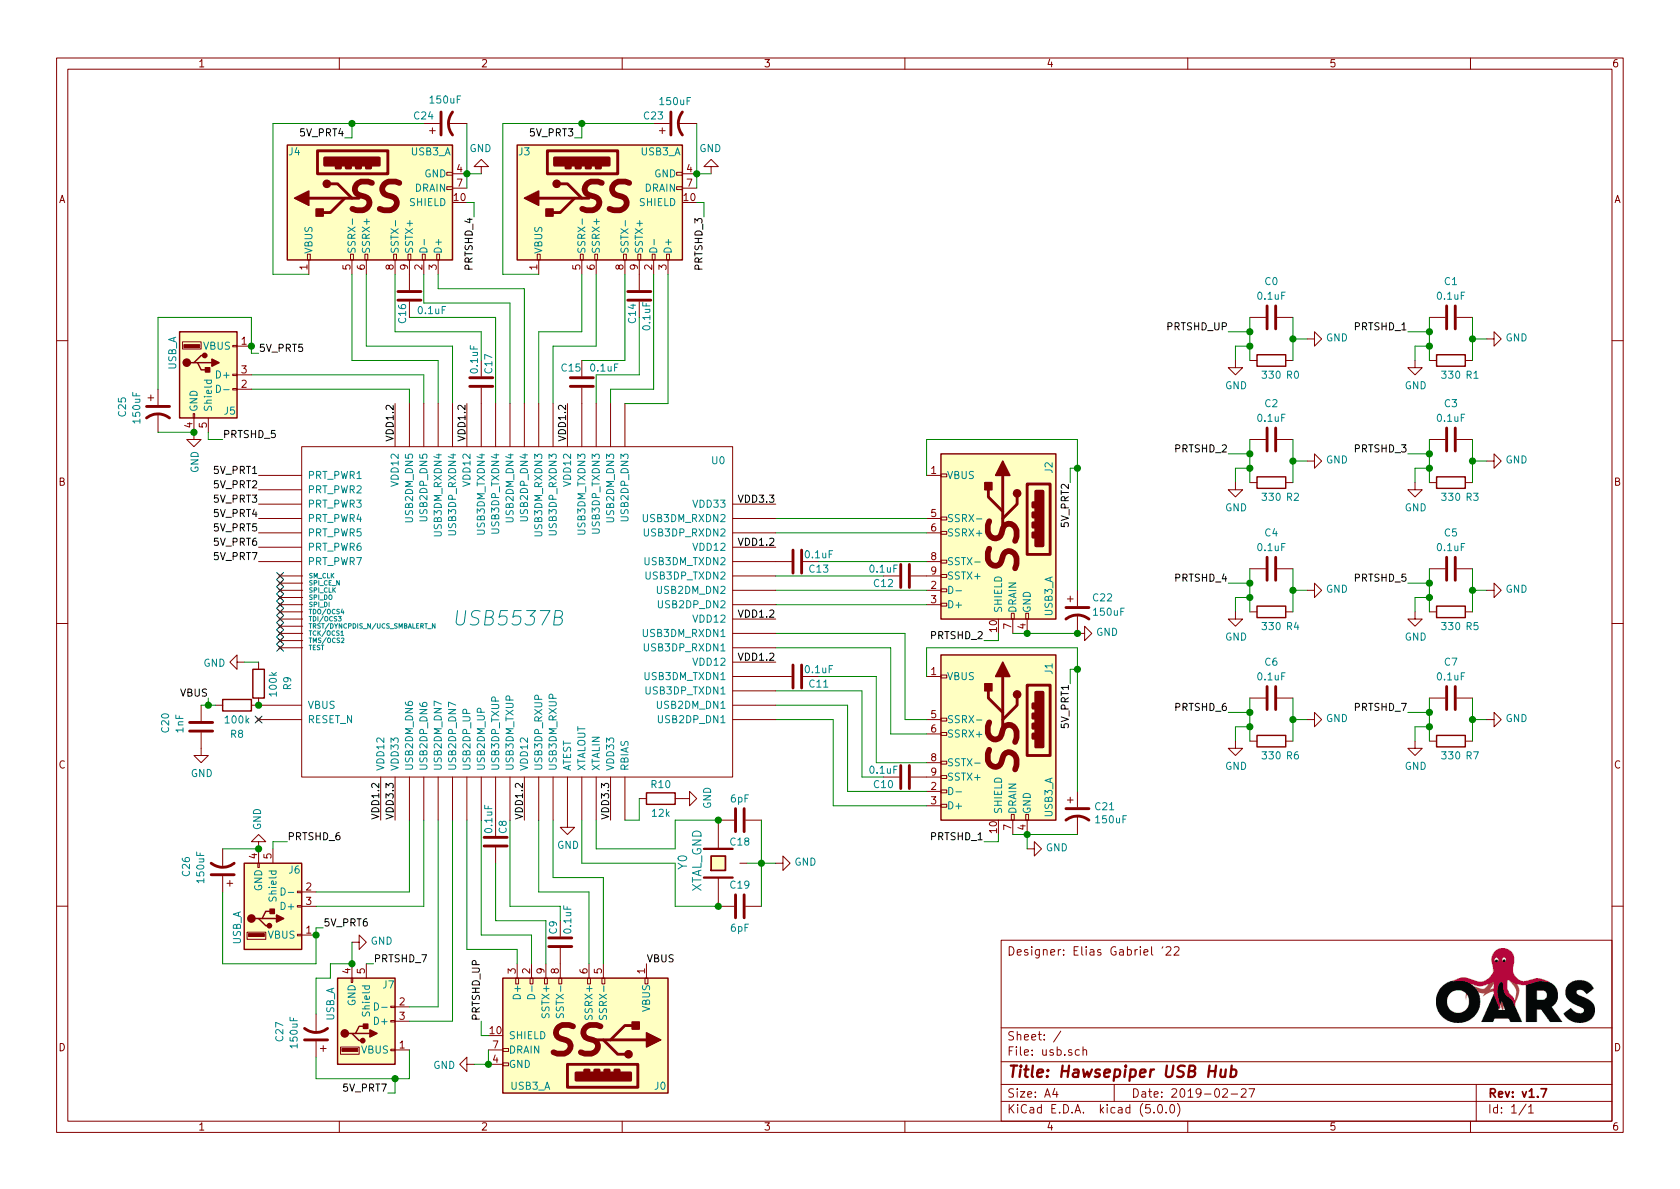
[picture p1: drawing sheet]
EESchema Schematic File Version 4
LIBS:usb-cache
EELAYER 26 0
EELAYER END
$Descr A4 11693 8268
encoding utf-8
Sheet 1 1
Title "Hawsepiper USB Hub"
Date "2019-02-27"
Rev "v1.7"
Comp ""
Comment1 ""
Comment2 ""
Comment3 ""
Comment4 "Designer: Elias Gabriel '22"
$EndDescr
NoConn ~ 6950 3250
Text Label 5400 3500 2    50   ~ 0
VDD3.3
Text Label 4250 5700 1    50   ~ 0
VDD3.3
Text Label 2750 5700 1    50   ~ 0
VDD3.3
Text Label 3650 5700 1    50   ~ 0
VDD1.2
Text Label 2650 5700 1    50   ~ 0
VDD1.2
Text Label 5400 4600 2    50   ~ 0
VDD1.2
Text Label 5400 4300 2    50   ~ 0
VDD1.2
Text Label 5400 3800 2    50   ~ 0
VDD1.2
$Comp
L OARS:USB3_A J4
U 1 1
P 2500 1350
F 0 "J4" V 2800 1800 50  0000 C CNN
F 1 "USB3_A" V 2800 850 50  0000 C CNN
F 2 "" H 2650 1450 50  0001 C CNN
F 3 "~" H 2650 1450 50  0001 C CNN
	1    2500 1350
	0    -1   -1   0   
$EndComp
Wire Wire Line
	2850 2800 2850 2700
Wire Wire Line
	2950 2800 2950 2600
$Comp
L OARS:USB_A J6
U 1 1
P 1900 6300
F 0 "J6" H 2050 6050 50  0000 C CNN
F 1 "USB_A" V 1650 6450 50  0000 C CNN
F 2 "" H 1800 6650 60  0000 C CNN
F 3 "" H 1800 6650 60  0000 C CNN
	1    1900 6300
	1    0    0    1   
$EndComp
Wire Wire Line
	2850 5700 2850 6200
Wire Wire Line
	2850 6200 2200 6200
Wire Wire Line
	2950 5700 2950 6300
Wire Wire Line
	2950 6300 2200 6300
$Comp
L OARS:USB_A J7
U 1 1
P 2550 7100
F 0 "J7" H 2750 6850 50  0000 R CNN
F 1 "USB_A" V 2300 7100 50  0000 R CNN
F 2 "" H 2450 7450 60  0000 C CNN
F 3 "" H 2450 7450 60  0000 C CNN
	1    2550 7100
	1    0    0    1   
$EndComp
Wire Wire Line
	3050 5700 3050 7000
Wire Wire Line
	3150 5700 3150 7100
Text Label 3950 2800 3    50   ~ 0
VDD1.2
Text Label 3250 2800 3    50   ~ 0
VDD1.2
Text Label 2750 2800 3    50   ~ 0
VDD1.2
$Comp
L OARS:USB3_A J2
U 1 1
P 7000 3650
F 0 "J2" V 7300 4100 50  0000 R CNN
F 1 "USB3_A" V 7300 3300 50  0000 R CNN
F 2 "" H 7150 3750 50  0001 C CNN
F 3 "~" H 7150 3750 50  0001 C CNN
	1    7000 3650
	1    0    0    -1  
$EndComp
$Comp
L OARS:USB3_A J1
U 1 1
P 7000 5050
F 0 "J1" V 7300 5500 50  0000 R CNN
F 1 "USB3_A" V 7300 4700 50  0000 R CNN
F 2 "" H 7150 5150 50  0001 C CNN
F 3 "~" H 7150 5150 50  0001 C CNN
	1    7000 5050
	1    0    0    -1  
$EndComp
Wire Wire Line
	5400 5000 5800 5000
Wire Wire Line
	5800 5000 5800 5600
Wire Wire Line
	5900 5500 5900 4900
Wire Wire Line
	5900 4900 5400 4900
Wire Wire Line
	5400 4800 6000 4800
Wire Wire Line
	6000 4800 6000 5400
Wire Wire Line
	6100 5300 6100 4700
Wire Wire Line
	5400 4500 6200 4500
Wire Wire Line
	6300 5000 6300 4400
Wire Wire Line
	6300 4400 5400 4400
Wire Wire Line
	5400 4200 6450 4200
Wire Wire Line
	6450 4100 5400 4100
Wire Wire Line
	5400 3700 6450 3700
Wire Wire Line
	6450 3600 5400 3600
Wire Wire Line
	6300 5000 6450 5000
$Comp
L OARS:USB3_A J3
U 1 1
P 4100 1350
F 0 "J3" V 4400 1800 50  0000 C CNN
F 1 "USB3_A" V 4400 850 50  0000 C CNN
F 2 "" H 4250 1450 50  0001 C CNN
F 3 "~" H 4250 1450 50  0001 C CNN
	1    4100 1350
	0    -1   -1   0   
$EndComp
Wire Wire Line
	2450 2500 3050 2500
Wire Wire Line
	3050 2500 3050 2800
Wire Wire Line
	2550 2400 3150 2400
Wire Wire Line
	3150 2400 3150 2800
Wire Wire Line
	3350 2300 2750 2300
Wire Wire Line
	2850 2200 3450 2200
Wire Wire Line
	3450 2200 3450 2800
Wire Wire Line
	3550 2800 3550 2100
Wire Wire Line
	3550 2100 2950 2100
Wire Wire Line
	3050 2000 3650 2000
Wire Wire Line
	3650 2000 3650 2800
Wire Wire Line
	4350 2800 4650 2800
Wire Wire Line
	4550 2700 4250 2700
Wire Wire Line
	4250 2700 4250 2800
Wire Wire Line
	4150 2800 4150 2600
Wire Wire Line
	4150 2600 4450 2600
Wire Wire Line
	4350 2500 4050 2500
Wire Wire Line
	3850 2800 3850 2400
Wire Wire Line
	3850 2400 4150 2400
Wire Wire Line
	4050 2300 3750 2300
Wire Wire Line
	3750 2300 3750 2800
Wire Wire Line
	2450 1900 2450 2500
Wire Wire Line
	2550 1900 2550 2400
Wire Wire Line
	2750 1900 2750 2300
Wire Wire Line
	2950 1900 2950 2100
Wire Wire Line
	3050 1900 3050 2000
Wire Wire Line
	4050 1900 4050 2300
Wire Wire Line
	4150 1900 4150 2400
Wire Wire Line
	4350 1900 4350 2500
Wire Wire Line
	4550 1900 4550 2700
Wire Wire Line
	4650 1900 4650 2800
Wire Wire Line
	2950 2600 1750 2600
Wire Wire Line
	1750 2700 2850 2700
$Comp
L OARS:USB3_A J0
U 1 1
P 4150 7250
F 0 "J0" V 4450 7650 50  0000 L CNN
F 1 "USB3_A" V 4450 6650 50  0000 L CNN
F 2 "" H 4300 7350 50  0001 C CNN
F 3 "~" H 4300 7350 50  0001 C CNN
	1    4150 7250
	0    1    1    0   
$EndComp
Wire Wire Line
	3250 6600 3600 6600
Wire Wire Line
	3600 6600 3600 6700
Wire Wire Line
	3250 5700 3250 6600
Wire Wire Line
	3350 6500 3700 6500
Wire Wire Line
	3700 6500 3700 6700
Wire Wire Line
	3350 5700 3350 6500
Wire Wire Line
	3450 6400 3800 6400
Wire Wire Line
	3550 6300 3900 6300
Wire Wire Line
	3550 5700 3550 6300
Wire Wire Line
	3750 6200 4100 6200
Wire Wire Line
	4100 6200 4100 6700
Wire Wire Line
	3750 5700 3750 6200
Wire Wire Line
	3850 6100 4200 6100
Wire Wire Line
	4200 6100 4200 6700
Wire Wire Line
	3850 5700 3850 6100
Text Label 4500 6700 0    50   ~ 0
VBUS
Text Label 7450 4750 3    50   ~ 0
5V_PRT1
Text Label 4000 950  2    50   ~ 0
5V_PRT3
Text Label 2400 950  2    50   ~ 0
5V_PRT4
Text Label 1800 2450 0    50   ~ 0
5V_PRT5
Text Label 2250 6450 0    50   ~ 0
5V_PRT6
Text Label 2700 7600 2    50   ~ 0
5V_PRT7
$Comp
L OARS:USB5537B U0
U 1 1
P 3500 4250
F 0 "U0" V 4550 2750 50  0000 C CNN
F 1 "USB5537B" V 3450 4200 100 0000 C CIN
F 2 "" H 3500 4250 50  0001 C CNN
F 3 "" H 3500 4250 50  0001 C CNN
	1    3500 4250
	0    -1   -1   0   
$EndComp
$Comp
L OARS:USB_A J5
U 1 1
P 1450 2600
F 0 "J5" H 1600 2350 50  0000 C CNN
F 1 "USB_A" V 1200 2750 50  0000 C CNN
F 2 "" H 1350 2950 60  0000 C CNN
F 3 "" H 1350 2950 60  0000 C CNN
	1    1450 2600
	1    0    0    -1  
$EndComp
Wire Wire Line
	2850 7000 3050 7000
Wire Wire Line
	2850 7100 3150 7100
Wire Wire Line
	4050 5700 4050 6000
Wire Wire Line
	4150 5700 4150 5900
$Comp
L OARS:XTAL_GND Y0
U 1 1
P 5000 6000
F 0 "Y0" H 4950 6250 60  0000 L CNN
F 1 "XTAL_GND" H 4800 6150 60  0000 L CNN
F 2 "" H 5000 6000 60  0000 C CNN
F 3 "" H 5000 6000 60  0000 C CNN
	1    5000 6000
	0    -1   -1   0   
$EndComp
Wire Wire Line
	4700 5900 4700 5700
Wire Wire Line
	4700 6000 4700 6300
Wire Wire Line
	4700 6300 5000 6300
$Comp
L OARS:C C18
U 1 1
P 5150 5700
F 0 "C18" V 5300 5700 50  0000 C CNN
F 1 "6pF" V 5000 5700 50  0000 C CNN
F 2 "" H 5188 5550 50  0001 C CNN
F 3 "~" H 5150 5700 50  0001 C CNN
	1    5150 5700
	0    1    1    0   
$EndComp
$Comp
L OARS:C C19
U 1 1
P 5150 6300
F 0 "C19" V 5000 6300 50  0000 C CNN
F 1 "6pF" V 5300 6300 50  0000 C CNN
F 2 "" H 5188 6150 50  0001 C CNN
F 3 "~" H 5150 6300 50  0001 C CNN
	1    5150 6300
	0    1    1    0   
$EndComp
Connection ~ 5000 6300
Wire Wire Line
	5200 6000 5300 6000
Wire Wire Line
	5300 5700 5300 6000
Connection ~ 5300 6000
Wire Wire Line
	5300 6000 5400 6000
Wire Wire Line
	5300 6000 5300 6300
$Comp
L OARS:R R2
U 1 1
P 8850 3350
F 0 "R2" V 8950 3500 50  0000 C CNN
F 1 "330" V 8950 3350 50  0000 C CNN
F 2 "" V 8780 3350 50  0001 C CNN
F 3 "~" H 8850 3350 50  0001 C CNN
	1    8850 3350
	0    1    1    0   
$EndComp
$Comp
L OARS:C C2
U 1 1
P 8850 3050
F 0 "C2" V 8598 3050 50  0000 C CNN
F 1 "0.1uF" V 8700 3050 50  0000 C CNN
F 2 "" H 8888 2900 50  0001 C CNN
F 3 "~" H 8850 3050 50  0001 C CNN
	1    8850 3050
	0    1    1    0   
$EndComp
Wire Wire Line
	9000 3050 9000 3200
Wire Wire Line
	9000 3200 9100 3200
Connection ~ 9000 3200
Wire Wire Line
	9000 3200 9000 3350
Wire Wire Line
	8700 3050 8700 3150
Wire Wire Line
	8700 3250 8600 3250
Connection ~ 8700 3250
Wire Wire Line
	8700 3250 8700 3350
Connection ~ 8700 3150
Wire Wire Line
	8700 3150 8700 3250
Wire Wire Line
	8600 3250 8600 3350
Wire Wire Line
	8550 3150 8700 3150
$Comp
L power:GND #PWR0104
U 1 1
P 1350 3000
F 0 "#PWR0104" H 1350 2750 50  0001 C CNN
F 1 "GND" V 1355 2872 50  0000 R CNN
F 2 "" H 1350 3000 50  0001 C CNN
F 3 "" H 1350 3000 50  0001 C CNN
	1    1350 3000
	1    0    0    -1  
$EndComp
$Comp
L power:GND #PWR0106
U 1 1
P 7150 5900
F 0 "#PWR0106" H 7150 5650 50  0001 C CNN
F 1 "GND" V 7155 5772 50  0000 R CNN
F 2 "" H 7150 5900 50  0001 C CNN
F 3 "" H 7150 5900 50  0001 C CNN
	1    7150 5900
	0    -1   -1   0   
$EndComp
$Comp
L power:GND #PWR0107
U 1 1
P 5400 6000
F 0 "#PWR0107" H 5400 5750 50  0001 C CNN
F 1 "GND" V 5405 5872 50  0000 R CNN
F 2 "" H 5400 6000 50  0001 C CNN
F 3 "" H 5400 6000 50  0001 C CNN
	1    5400 6000
	0    -1   -1   0   
$EndComp
$Comp
L power:GND #PWR0108
U 1 1
P 3300 7400
F 0 "#PWR0108" H 3300 7150 50  0001 C CNN
F 1 "GND" V 3305 7272 50  0000 R CNN
F 2 "" H 3300 7400 50  0001 C CNN
F 3 "" H 3300 7400 50  0001 C CNN
	1    3300 7400
	0    1    1    0   
$EndComp
$Comp
L power:GND #PWR0109
U 1 1
P 2450 6550
F 0 "#PWR0109" H 2450 6300 50  0001 C CNN
F 1 "GND" V 2455 6422 50  0000 R CNN
F 2 "" H 2450 6550 50  0001 C CNN
F 3 "" H 2450 6550 50  0001 C CNN
	1    2450 6550
	0    -1   -1   0   
$EndComp
$Comp
L power:GND #PWR0110
U 1 1
P 1800 5900
F 0 "#PWR0110" H 1800 5650 50  0001 C CNN
F 1 "GND" V 1805 5772 50  0000 R CNN
F 2 "" H 1800 5900 50  0001 C CNN
F 3 "" H 1800 5900 50  0001 C CNN
	1    1800 5900
	-1   0    0    1   
$EndComp
$Comp
L power:GND #PWR0111
U 1 1
P 4750 5550
F 0 "#PWR0111" H 4750 5300 50  0001 C CNN
F 1 "GND" H 4755 5377 50  0000 C CNN
F 2 "" H 4750 5550 50  0001 C CNN
F 3 "" H 4750 5550 50  0001 C CNN
	1    4750 5550
	0    -1   -1   0   
$EndComp
Wire Wire Line
	4350 5700 4450 5700
$Comp
L power:GND #PWR0112
U 1 1
P 3950 5700
F 0 "#PWR0112" H 3950 5450 50  0001 C CNN
F 1 "GND" H 3955 5527 50  0000 C CNN
F 2 "" H 3950 5700 50  0001 C CNN
F 3 "" H 3950 5700 50  0001 C CNN
	1    3950 5700
	1    0    0    -1  
$EndComp
$Comp
L power:GND #PWR0113
U 1 1
P 3350 1200
F 0 "#PWR0113" H 3350 950 50  0001 C CNN
F 1 "GND" H 3355 1027 50  0000 C CNN
F 2 "" H 3350 1200 50  0001 C CNN
F 3 "" H 3350 1200 50  0001 C CNN
	1    3350 1200
	-1   0    0    1   
$EndComp
$Comp
L power:GND #PWR0114
U 1 1
P 4950 1200
F 0 "#PWR0114" H 4950 950 50  0001 C CNN
F 1 "GND" H 4955 1027 50  0000 C CNN
F 2 "" H 4950 1200 50  0001 C CNN
F 3 "" H 4950 1200 50  0001 C CNN
	1    4950 1200
	-1   0    0    1   
$EndComp
$Comp
L power:GND #PWR0115
U 1 1
P 9100 3200
F 0 "#PWR0115" H 9100 2950 50  0001 C CNN
F 1 "GND" V 9105 3072 50  0000 R CNN
F 2 "" H 9100 3200 50  0001 C CNN
F 3 "" H 9100 3200 50  0001 C CNN
	1    9100 3200
	0    -1   -1   0   
$EndComp
Text Label 8550 3150 2    50   ~ 0
PRTSHD_2
$Comp
L OARS:R R3
U 1 1
P 10100 3350
F 0 "R3" V 10200 3500 50  0000 C CNN
F 1 "330" V 10200 3350 50  0000 C CNN
F 2 "" V 10030 3350 50  0001 C CNN
F 3 "~" H 10100 3350 50  0001 C CNN
	1    10100 3350
	0    1    1    0   
$EndComp
$Comp
L OARS:C C3
U 1 1
P 10100 3050
F 0 "C3" V 9848 3050 50  0000 C CNN
F 1 "0.1uF" V 9950 3050 50  0000 C CNN
F 2 "" H 10138 2900 50  0001 C CNN
F 3 "~" H 10100 3050 50  0001 C CNN
	1    10100 3050
	0    1    1    0   
$EndComp
Wire Wire Line
	10250 3050 10250 3200
Wire Wire Line
	10250 3200 10350 3200
Connection ~ 10250 3200
Wire Wire Line
	10250 3200 10250 3350
Wire Wire Line
	9950 3050 9950 3150
Wire Wire Line
	9950 3250 9850 3250
Connection ~ 9950 3250
Wire Wire Line
	9950 3250 9950 3350
Connection ~ 9950 3150
Wire Wire Line
	9950 3150 9950 3250
Wire Wire Line
	9850 3250 9850 3350
Wire Wire Line
	9800 3150 9950 3150
$Comp
L power:GND #PWR0117
U 1 1
P 10350 3200
F 0 "#PWR0117" H 10350 2950 50  0001 C CNN
F 1 "GND" V 10355 3072 50  0000 R CNN
F 2 "" H 10350 3200 50  0001 C CNN
F 3 "" H 10350 3200 50  0001 C CNN
	1    10350 3200
	0    -1   -1   0   
$EndComp
Text Label 9800 3150 2    50   ~ 0
PRTSHD_3
$Comp
L OARS:R R4
U 1 1
P 8850 4250
F 0 "R4" V 8950 4400 50  0000 C CNN
F 1 "330" V 8950 4250 50  0000 C CNN
F 2 "" V 8780 4250 50  0001 C CNN
F 3 "~" H 8850 4250 50  0001 C CNN
	1    8850 4250
	0    1    1    0   
$EndComp
$Comp
L OARS:C C4
U 1 1
P 8850 3950
F 0 "C4" V 8598 3950 50  0000 C CNN
F 1 "0.1uF" V 8700 3950 50  0000 C CNN
F 2 "" H 8888 3800 50  0001 C CNN
F 3 "~" H 8850 3950 50  0001 C CNN
	1    8850 3950
	0    1    1    0   
$EndComp
Wire Wire Line
	9000 3950 9000 4100
Wire Wire Line
	9000 4100 9100 4100
Connection ~ 9000 4100
Wire Wire Line
	9000 4100 9000 4250
Wire Wire Line
	8700 3950 8700 4050
Wire Wire Line
	8700 4150 8600 4150
Connection ~ 8700 4150
Wire Wire Line
	8700 4150 8700 4250
Connection ~ 8700 4050
Wire Wire Line
	8700 4050 8700 4150
Wire Wire Line
	8600 4150 8600 4250
Wire Wire Line
	8550 4050 8700 4050
$Comp
L power:GND #PWR0119
U 1 1
P 9100 4100
F 0 "#PWR0119" H 9100 3850 50  0001 C CNN
F 1 "GND" V 9105 3972 50  0000 R CNN
F 2 "" H 9100 4100 50  0001 C CNN
F 3 "" H 9100 4100 50  0001 C CNN
	1    9100 4100
	0    -1   -1   0   
$EndComp
Text Label 8550 4050 2    50   ~ 0
PRTSHD_4
$Comp
L OARS:R R5
U 1 1
P 10100 4250
F 0 "R5" V 10200 4400 50  0000 C CNN
F 1 "330" V 10200 4250 50  0000 C CNN
F 2 "" V 10030 4250 50  0001 C CNN
F 3 "~" H 10100 4250 50  0001 C CNN
	1    10100 4250
	0    1    1    0   
$EndComp
$Comp
L OARS:C C5
U 1 1
P 10100 3950
F 0 "C5" V 9848 3950 50  0000 C CNN
F 1 "0.1uF" V 9950 3950 50  0000 C CNN
F 2 "" H 10138 3800 50  0001 C CNN
F 3 "~" H 10100 3950 50  0001 C CNN
	1    10100 3950
	0    1    1    0   
$EndComp
Wire Wire Line
	10250 3950 10250 4100
Wire Wire Line
	10250 4100 10350 4100
Connection ~ 10250 4100
Wire Wire Line
	10250 4100 10250 4250
Wire Wire Line
	9950 3950 9950 4050
Wire Wire Line
	9950 4150 9850 4150
Connection ~ 9950 4150
Wire Wire Line
	9950 4150 9950 4250
Connection ~ 9950 4050
Wire Wire Line
	9950 4050 9950 4150
Wire Wire Line
	9850 4150 9850 4250
Wire Wire Line
	9800 4050 9950 4050
$Comp
L power:GND #PWR0121
U 1 1
P 10350 4100
F 0 "#PWR0121" H 10350 3850 50  0001 C CNN
F 1 "GND" V 10355 3972 50  0000 R CNN
F 2 "" H 10350 4100 50  0001 C CNN
F 3 "" H 10350 4100 50  0001 C CNN
	1    10350 4100
	0    -1   -1   0   
$EndComp
Text Label 9800 4050 2    50   ~ 0
PRTSHD_5
$Comp
L OARS:R R6
U 1 1
P 8850 5150
F 0 "R6" V 8950 5300 50  0000 C CNN
F 1 "330" V 8950 5150 50  0000 C CNN
F 2 "" V 8780 5150 50  0001 C CNN
F 3 "~" H 8850 5150 50  0001 C CNN
	1    8850 5150
	0    1    1    0   
$EndComp
$Comp
L OARS:C C6
U 1 1
P 8850 4850
F 0 "C6" V 8598 4850 50  0000 C CNN
F 1 "0.1uF" V 8700 4850 50  0000 C CNN
F 2 "" H 8888 4700 50  0001 C CNN
F 3 "~" H 8850 4850 50  0001 C CNN
	1    8850 4850
	0    1    1    0   
$EndComp
Wire Wire Line
	9000 4850 9000 5000
Wire Wire Line
	9000 5000 9100 5000
Connection ~ 9000 5000
Wire Wire Line
	9000 5000 9000 5150
Wire Wire Line
	8700 4850 8700 4950
Wire Wire Line
	8700 5050 8600 5050
Connection ~ 8700 5050
Wire Wire Line
	8700 5050 8700 5150
Connection ~ 8700 4950
Wire Wire Line
	8700 4950 8700 5050
Wire Wire Line
	8600 5050 8600 5150
Wire Wire Line
	8550 4950 8700 4950
$Comp
L power:GND #PWR0123
U 1 1
P 9100 5000
F 0 "#PWR0123" H 9100 4750 50  0001 C CNN
F 1 "GND" V 9105 4872 50  0000 R CNN
F 2 "" H 9100 5000 50  0001 C CNN
F 3 "" H 9100 5000 50  0001 C CNN
	1    9100 5000
	0    -1   -1   0   
$EndComp
Text Label 8550 4950 2    50   ~ 0
PRTSHD_6
$Comp
L OARS:R R7
U 1 1
P 10100 5150
F 0 "R7" V 10200 5300 50  0000 C CNN
F 1 "330" V 10200 5150 50  0000 C CNN
F 2 "" V 10030 5150 50  0001 C CNN
F 3 "~" H 10100 5150 50  0001 C CNN
	1    10100 5150
	0    1    1    0   
$EndComp
$Comp
L OARS:C C7
U 1 1
P 10100 4850
F 0 "C7" V 9848 4850 50  0000 C CNN
F 1 "0.1uF" V 9950 4850 50  0000 C CNN
F 2 "" H 10138 4700 50  0001 C CNN
F 3 "~" H 10100 4850 50  0001 C CNN
	1    10100 4850
	0    1    1    0   
$EndComp
Wire Wire Line
	10250 4850 10250 5000
Wire Wire Line
	10250 5000 10350 5000
Connection ~ 10250 5000
Wire Wire Line
	10250 5000 10250 5150
Wire Wire Line
	9950 4850 9950 4950
Wire Wire Line
	9950 5050 9850 5050
Connection ~ 9950 5050
Wire Wire Line
	9950 5050 9950 5150
Connection ~ 9950 4950
Wire Wire Line
	9950 4950 9950 5050
Wire Wire Line
	9850 5050 9850 5150
Wire Wire Line
	9800 4950 9950 4950
$Comp
L power:GND #PWR0125
U 1 1
P 10350 5000
F 0 "#PWR0125" H 10350 4750 50  0001 C CNN
F 1 "GND" V 10355 4872 50  0000 R CNN
F 2 "" H 10350 5000 50  0001 C CNN
F 3 "" H 10350 5000 50  0001 C CNN
	1    10350 5000
	0    -1   -1   0   
$EndComp
Text Label 9800 4950 2    50   ~ 0
PRTSHD_7
$Comp
L OARS:R R1
U 1 1
P 10100 2500
F 0 "R1" V 10200 2650 50  0000 C CNN
F 1 "330" V 10200 2500 50  0000 C CNN
F 2 "" V 10030 2500 50  0001 C CNN
F 3 "~" H 10100 2500 50  0001 C CNN
	1    10100 2500
	0    1    1    0   
$EndComp
$Comp
L OARS:C C1
U 1 1
P 10100 2200
F 0 "C1" V 9848 2200 50  0000 C CNN
F 1 "0.1uF" V 9950 2200 50  0000 C CNN
F 2 "" H 10138 2050 50  0001 C CNN
F 3 "~" H 10100 2200 50  0001 C CNN
	1    10100 2200
	0    1    1    0   
$EndComp
Wire Wire Line
	10250 2200 10250 2350
Wire Wire Line
	10250 2350 10350 2350
Connection ~ 10250 2350
Wire Wire Line
	10250 2350 10250 2500
Wire Wire Line
	9950 2200 9950 2300
Wire Wire Line
	9950 2400 9850 2400
Connection ~ 9950 2400
Wire Wire Line
	9950 2400 9950 2500
Connection ~ 9950 2300
Wire Wire Line
	9950 2300 9950 2400
Wire Wire Line
	9850 2400 9850 2500
Wire Wire Line
	9800 2300 9950 2300
$Comp
L power:GND #PWR0127
U 1 1
P 10350 2350
F 0 "#PWR0127" H 10350 2100 50  0001 C CNN
F 1 "GND" V 10355 2222 50  0000 R CNN
F 2 "" H 10350 2350 50  0001 C CNN
F 3 "" H 10350 2350 50  0001 C CNN
	1    10350 2350
	0    -1   -1   0   
$EndComp
Text Label 9800 2300 2    50   ~ 0
PRTSHD_1
$Comp
L OARS:R R0
U 1 1
P 8850 2500
F 0 "R0" V 8950 2650 50  0000 C CNN
F 1 "330" V 8950 2500 50  0000 C CNN
F 2 "" V 8780 2500 50  0001 C CNN
F 3 "~" H 8850 2500 50  0001 C CNN
	1    8850 2500
	0    1    1    0   
$EndComp
$Comp
L OARS:C C0
U 1 1
P 8850 2200
F 0 "C0" V 8598 2200 50  0000 C CNN
F 1 "0.1uF" V 8700 2200 50  0000 C CNN
F 2 "" H 8888 2050 50  0001 C CNN
F 3 "~" H 8850 2200 50  0001 C CNN
	1    8850 2200
	0    1    1    0   
$EndComp
Wire Wire Line
	9000 2200 9000 2350
Wire Wire Line
	9000 2350 9100 2350
Connection ~ 9000 2350
Wire Wire Line
	9000 2350 9000 2500
Wire Wire Line
	8700 2200 8700 2300
Wire Wire Line
	8700 2400 8600 2400
Connection ~ 8700 2400
Wire Wire Line
	8700 2400 8700 2500
Connection ~ 8700 2300
Wire Wire Line
	8700 2300 8700 2400
Wire Wire Line
	8600 2400 8600 2500
Wire Wire Line
	8550 2300 8700 2300
$Comp
L power:GND #PWR0129
U 1 1
P 9100 2350
F 0 "#PWR0129" H 9100 2100 50  0001 C CNN
F 1 "GND" V 9105 2222 50  0000 R CNN
F 2 "" H 9100 2350 50  0001 C CNN
F 3 "" H 9100 2350 50  0001 C CNN
	1    9100 2350
	0    -1   -1   0   
$EndComp
Text Label 8550 2300 2    50   ~ 0
PRTSHD_UP
Wire Wire Line
	4850 1200 4950 1200
Text Label 3350 7100 1    50   ~ 0
PRTSHD_UP
Text Label 6850 5850 2    50   ~ 0
PRTSHD_1
Text Label 6850 4450 2    50   ~ 0
PRTSHD_2
Text Label 4900 1500 3    50   ~ 0
PRTSHD_3
Text Label 3300 1500 3    50   ~ 0
PRTSHD_4
Text Label 1550 3050 0    50   ~ 0
PRTSHD_5
Text Label 2000 5850 0    50   ~ 0
PRTSHD_6
$Comp
L OARS:R R9
U 1 1
P 1800 4750
F 0 "R9" V 2000 4700 50  0000 L CNN
F 1 "100k" V 1900 4650 50  0000 L CNN
F 2 "" V 1730 4750 50  0001 C CNN
F 3 "~" H 1800 4750 50  0001 C CNN
	1    1800 4750
	1    0    0    -1  
$EndComp
$Comp
L OARS:R R8
U 1 1
P 1650 4900
F 0 "R8" V 1850 4900 50  0000 C CNN
F 1 "100k" V 1750 4900 50  0000 C CNN
F 2 "" V 1580 4900 50  0001 C CNN
F 3 "~" H 1650 4900 50  0001 C CNN
	1    1650 4900
	0    1    1    0   
$EndComp
$Comp
L power:GND #PWR0130
U 1 1
P 1700 4600
F 0 "#PWR0130" H 1700 4350 50  0001 C CNN
F 1 "GND" V 1705 4472 50  0000 R CNN
F 2 "" H 1700 4600 50  0001 C CNN
F 3 "" H 1700 4600 50  0001 C CNN
	1    1700 4600
	0    1    1    0   
$EndComp
$Comp
L OARS:C C20
U 1 1
P 1400 5050
F 0 "C20" V 1150 5000 50  0000 L CNN
F 1 "1nF" V 1250 5000 50  0000 L CNN
F 2 "" H 1438 4900 50  0001 C CNN
F 3 "~" H 1400 5050 50  0001 C CNN
	1    1400 5050
	1    0    0    -1  
$EndComp
$Comp
L power:GND #PWR0131
U 1 1
P 1400 5200
F 0 "#PWR0131" H 1400 4950 50  0001 C CNN
F 1 "GND" H 1405 5027 50  0000 C CNN
F 2 "" H 1400 5200 50  0001 C CNN
F 3 "" H 1400 5200 50  0001 C CNN
	1    1400 5200
	1    0    0    -1  
$EndComp
$Comp
L OARS:C C11
U 1 1
P 5550 4700
F 0 "C11" V 5600 4850 50  0000 C CNN
F 1 "0.1uF" V 5500 4850 50  0000 C CNN
F 2 "" H 5588 4550 50  0001 C CNN
F 3 "~" H 5550 4700 50  0001 C CNN
	1    5550 4700
	0    1    1    0   
$EndComp
Wire Wire Line
	5700 4700 6100 4700
$Comp
L OARS:C C10
U 1 1
P 6300 5400
F 0 "C10" V 6350 5250 50  0000 C CNN
F 1 "0.1uF" V 6250 5250 50  0000 C CNN
F 2 "" H 6338 5250 50  0001 C CNN
F 3 "~" H 6300 5400 50  0001 C CNN
	1    6300 5400
	0    1    1    0   
$EndComp
Wire Wire Line
	6000 5400 6150 5400
$Comp
L OARS:C C13
U 1 1
P 5550 3900
F 0 "C13" V 5600 4050 50  0000 C CNN
F 1 "0.1uF" V 5500 4050 50  0000 C CNN
F 2 "" H 5588 3750 50  0001 C CNN
F 3 "~" H 5550 3900 50  0001 C CNN
	1    5550 3900
	0    1    1    0   
$EndComp
$Comp
L OARS:C C12
U 1 1
P 6300 4000
F 0 "C12" V 6350 3850 50  0000 C CNN
F 1 "0.1uF" V 6250 3850 50  0000 C CNN
F 2 "" H 6338 3850 50  0001 C CNN
F 3 "~" H 6300 4000 50  0001 C CNN
	1    6300 4000
	0    1    1    0   
$EndComp
Wire Wire Line
	5700 3900 6450 3900
Wire Wire Line
	6150 4000 5400 4000
$Comp
L OARS:C C15
U 1 1
P 4050 2650
F 0 "C15" H 3900 2750 50  0000 L CNN
F 1 "0.1uF" H 4100 2750 50  0000 L CNN
F 2 "" H 4088 2500 50  0001 C CNN
F 3 "~" H 4050 2650 50  0001 C CNN
	1    4050 2650
	1    0    0    -1  
$EndComp
$Comp
L OARS:C C14
U 1 1
P 4450 2050
F 0 "C14" V 4400 1850 50  0000 L CNN
F 1 "0.1uF" V 4500 1800 50  0000 L CNN
F 2 "" H 4488 1900 50  0001 C CNN
F 3 "~" H 4450 2050 50  0001 C CNN
	1    4450 2050
	1    0    0    -1  
$EndComp
Wire Wire Line
	4450 2600 4450 2200
$Comp
L OARS:C C16
U 1 1
P 2850 2050
F 0 "C16" V 2800 1850 50  0000 L CNN
F 1 "0.1uF" H 2900 1950 50  0000 L CNN
F 2 "" H 2888 1900 50  0001 C CNN
F 3 "~" H 2850 2050 50  0001 C CNN
	1    2850 2050
	1    0    0    -1  
$EndComp
$Comp
L OARS:C C17
U 1 1
P 3350 2650
F 0 "C17" V 3400 2700 50  0000 L CNN
F 1 "0.1uF" V 3300 2700 50  0000 L CNN
F 2 "" H 3388 2500 50  0001 C CNN
F 3 "~" H 3350 2650 50  0001 C CNN
	1    3350 2650
	1    0    0    -1  
$EndComp
Wire Wire Line
	3350 2300 3350 2500
$Comp
L OARS:C C9
U 1 1
P 3900 6550
F 0 "C9" V 3850 6600 50  0000 L CNN
F 1 "0.1uF" V 3950 6600 50  0000 L CNN
F 2 "" H 3938 6400 50  0001 C CNN
F 3 "~" H 3900 6550 50  0001 C CNN
	1    3900 6550
	1    0    0    -1  
$EndComp
Wire Wire Line
	3900 6300 3900 6400
$Comp
L OARS:C C8
U 1 1
P 3450 5850
F 0 "C8" V 3500 5900 50  0000 L CNN
F 1 "0.1uF" V 3400 5900 50  0000 L CNN
F 2 "" H 3488 5700 50  0001 C CNN
F 3 "~" H 3450 5850 50  0001 C CNN
	1    3450 5850
	1    0    0    -1  
$EndComp
Wire Wire Line
	3450 6000 3450 6400
Text Label 2600 6700 0    50   ~ 0
PRTSHD_7
$Comp
L power:GND #PWR0102
U 1 1
P 8600 2500
F 0 "#PWR0102" H 8600 2250 50  0001 C CNN
F 1 "GND" H 8605 2327 50  0000 C CNN
F 2 "" H 8600 2500 50  0001 C CNN
F 3 "" H 8600 2500 50  0001 C CNN
	1    8600 2500
	1    0    0    -1  
$EndComp
$Comp
L power:GND #PWR0116
U 1 1
P 9850 2500
F 0 "#PWR0116" H 9850 2250 50  0001 C CNN
F 1 "GND" H 9855 2327 50  0000 C CNN
F 2 "" H 9850 2500 50  0001 C CNN
F 3 "" H 9850 2500 50  0001 C CNN
	1    9850 2500
	1    0    0    -1  
$EndComp
$Comp
L power:GND #PWR0118
U 1 1
P 8600 3350
F 0 "#PWR0118" H 8600 3100 50  0001 C CNN
F 1 "GND" H 8605 3177 50  0000 C CNN
F 2 "" H 8600 3350 50  0001 C CNN
F 3 "" H 8600 3350 50  0001 C CNN
	1    8600 3350
	1    0    0    -1  
$EndComp
$Comp
L power:GND #PWR0120
U 1 1
P 9850 3350
F 0 "#PWR0120" H 9850 3100 50  0001 C CNN
F 1 "GND" H 9855 3177 50  0000 C CNN
F 2 "" H 9850 3350 50  0001 C CNN
F 3 "" H 9850 3350 50  0001 C CNN
	1    9850 3350
	1    0    0    -1  
$EndComp
$Comp
L power:GND #PWR0122
U 1 1
P 8600 4250
F 0 "#PWR0122" H 8600 4000 50  0001 C CNN
F 1 "GND" H 8605 4077 50  0000 C CNN
F 2 "" H 8600 4250 50  0001 C CNN
F 3 "" H 8600 4250 50  0001 C CNN
	1    8600 4250
	1    0    0    -1  
$EndComp
$Comp
L power:GND #PWR0124
U 1 1
P 9850 4250
F 0 "#PWR0124" H 9850 4000 50  0001 C CNN
F 1 "GND" H 9855 4077 50  0000 C CNN
F 2 "" H 9850 4250 50  0001 C CNN
F 3 "" H 9850 4250 50  0001 C CNN
	1    9850 4250
	1    0    0    -1  
$EndComp
$Comp
L power:GND #PWR0126
U 1 1
P 8600 5150
F 0 "#PWR0126" H 8600 4900 50  0001 C CNN
F 1 "GND" H 8605 4977 50  0000 C CNN
F 2 "" H 8600 5150 50  0001 C CNN
F 3 "" H 8600 5150 50  0001 C CNN
	1    8600 5150
	1    0    0    -1  
$EndComp
$Comp
L power:GND #PWR0128
U 1 1
P 9850 5150
F 0 "#PWR0128" H 9850 4900 50  0001 C CNN
F 1 "GND" H 9855 4977 50  0000 C CNN
F 2 "" H 9850 5150 50  0001 C CNN
F 3 "" H 9850 5150 50  0001 C CNN
	1    9850 5150
	1    0    0    -1  
$EndComp
Wire Wire Line
	3800 6400 3800 6700
Text Label 1450 4850 2    50   ~ 0
VBUS
Connection ~ 1800 4900
Wire Wire Line
	1500 4900 1450 4900
Wire Wire Line
	1450 4900 1450 4850
Connection ~ 1450 4900
Wire Wire Line
	1450 4900 1400 4900
Wire Wire Line
	1800 4600 1700 4600
$Comp
L power:GND #PWR0105
U 1 1
P 7500 4400
F 0 "#PWR0105" H 7500 4150 50  0001 C CNN
F 1 "GND" V 7505 4272 50  0000 R CNN
F 2 "" H 7500 4400 50  0001 C CNN
F 3 "" H 7500 4400 50  0001 C CNN
	1    7500 4400
	0    -1   -1   0   
$EndComp
Wire Wire Line
	6450 4700 6450 4500
$Comp
L Device:CP1 C21
U 1 1
P 7500 5650
F 0 "C21" H 7615 5696 50  0000 L CNN
F 1 "150uF" H 7615 5605 50  0000 L CNN
F 2 "" H 7500 5650 50  0001 C CNN
F 3 "~" H 7500 5650 50  0001 C CNN
	1    7500 5650
	1    0    0    -1  
$EndComp
Wire Wire Line
	6200 4500 6200 5100
Wire Wire Line
	6100 5300 6450 5300
Wire Wire Line
	6200 5100 6450 5100
Wire Wire Line
	5900 5500 6450 5500
Wire Wire Line
	5800 5600 6450 5600
Connection ~ 7150 5800
Wire Wire Line
	7150 5800 7150 5900
Wire Wire Line
	7050 4400 7150 4400
Wire Wire Line
	7150 4400 7500 4400
Connection ~ 7150 4400
Wire Wire Line
	6950 4400 6950 4450
Wire Wire Line
	6950 4450 6850 4450
Wire Wire Line
	6950 5800 6950 5850
Wire Wire Line
	6850 5850 6950 5850
Wire Wire Line
	7500 5800 7150 5800
Wire Wire Line
	6450 4500 7500 4500
Connection ~ 7500 4650
Wire Wire Line
	7500 4500 7500 4650
Wire Wire Line
	7500 4650 7500 5500
Wire Wire Line
	7500 4650 7450 4650
Wire Wire Line
	7450 4650 7450 4750
Wire Wire Line
	6450 3050 7500 3050
$Comp
L Device:CP1 C22
U 1 1
P 7500 4250
F 0 "C22" H 7600 4350 50  0000 L CNN
F 1 "150uF" H 7600 4250 50  0000 L CNN
F 2 "" H 7500 4250 50  0001 C CNN
F 3 "~" H 7500 4250 50  0001 C CNN
	1    7500 4250
	1    0    0    -1  
$EndComp
Connection ~ 7500 4400
NoConn ~ 1800 5000
Wire Wire Line
	7500 3250 7450 3250
Wire Wire Line
	7450 3250 7450 3350
Connection ~ 7500 3250
Wire Wire Line
	7500 3250 7500 4100
Text Label 7450 3350 3    50   ~ 0
5V_PRT2
Wire Wire Line
	4850 1400 4900 1400
Wire Wire Line
	4900 1400 4900 1500
Wire Wire Line
	4850 1300 4850 1200
Connection ~ 4850 1200
Wire Wire Line
	4850 1200 4850 850 
$Comp
L Device:CP1 C23
U 1 1
P 4700 850
F 0 "C23" V 4750 1000 50  0000 C CNN
F 1 "150uF" V 4850 850 50  0000 C CNN
F 2 "" H 4700 850 50  0001 C CNN
F 3 "~" H 4700 850 50  0001 C CNN
	1    4700 850 
	0    -1   -1   0   
$EndComp
Wire Wire Line
	3500 850  3500 1900
Wire Wire Line
	4050 850  4050 950 
Wire Wire Line
	4050 950  4000 950 
Connection ~ 4050 850 
Wire Wire Line
	4050 850  4550 850 
Wire Wire Line
	3250 1400 3300 1400
Wire Wire Line
	3300 1400 3300 1500
Wire Wire Line
	3250 1200 3350 1200
Wire Wire Line
	3250 1200 3250 850 
Connection ~ 3250 1200
$Comp
L Device:CP1 C24
U 1 1
P 3100 850
F 0 "C24" V 3150 1000 50  0000 C CNN
F 1 "150uF" V 3261 850 50  0000 C CNN
F 2 "" H 3100 850 50  0001 C CNN
F 3 "~" H 3100 850 50  0001 C CNN
	1    3100 850 
	0    -1   -1   0   
$EndComp
Wire Wire Line
	1900 1900 1900 850 
Wire Wire Line
	2450 850  2450 950 
Wire Wire Line
	2450 950  2400 950 
Connection ~ 2450 850 
Wire Wire Line
	2450 850  2950 850 
Wire Wire Line
	1750 2200 1100 2200
$Comp
L Device:CP1 C25
U 1 1
P 1100 2850
F 0 "C25" V 850 2800 50  0000 L CNN
F 1 "150uF" V 950 2750 50  0000 L CNN
F 2 "" H 1100 2850 50  0001 C CNN
F 3 "~" H 1100 2850 50  0001 C CNN
	1    1100 2850
	1    0    0    -1  
$EndComp
Wire Wire Line
	1100 3000 1350 3000
Connection ~ 1350 3000
Wire Wire Line
	1450 3000 1450 3050
Wire Wire Line
	1450 3050 1550 3050
Wire Wire Line
	2200 6700 1550 6700
Wire Wire Line
	1550 5900 1800 5900
Wire Wire Line
	1900 5900 1900 5850
Wire Wire Line
	1900 5850 2000 5850
Connection ~ 1800 5900
Wire Wire Line
	1750 2400 1750 2450
Wire Wire Line
	1750 2450 1800 2450
Connection ~ 1750 2400
Wire Wire Line
	2200 6500 2200 6450
Wire Wire Line
	2200 6450 2250 6450
Connection ~ 2200 6500
Wire Wire Line
	2450 6550 2450 6700
Wire Wire Line
	2550 6700 2600 6700
Wire Wire Line
	2850 7500 2750 7500
$Comp
L Device:CP1 C26
U 1 1
P 1550 6050
F 0 "C26" V 1800 6100 50  0000 R CNN
F 1 "150uF" V 1700 6150 50  0000 R CNN
F 2 "" H 1550 6050 50  0001 C CNN
F 3 "~" H 1550 6050 50  0001 C CNN
	1    1550 6050
	-1   0    0    1   
$EndComp
$Comp
L Device:CP1 C27
U 1 1
P 2200 7200
F 0 "C27" V 2450 7250 50  0000 R CNN
F 1 "150uF" V 2350 7300 50  0000 R CNN
F 2 "" H 2200 7200 50  0001 C CNN
F 3 "~" H 2200 7200 50  0001 C CNN
	1    2200 7200
	-1   0    0    1   
$EndComp
Wire Wire Line
	2750 7500 2750 7600
Wire Wire Line
	2750 7600 2700 7600
Connection ~ 2750 7500
Wire Wire Line
	2750 7500 2200 7500
Wire Wire Line
	3400 7200 3350 7200
Wire Wire Line
	3350 7200 3350 7100
Wire Wire Line
	3400 7300 3400 7400
Wire Wire Line
	3400 7400 3300 7400
Connection ~ 3400 7400
Wire Wire Line
	2450 6700 2300 6700
Wire Wire Line
	2200 6800 2200 7050
Connection ~ 2450 6700
Text Label 1800 3300 2    50   ~ 0
5V_PRT1
Text Label 1800 3400 2    50   ~ 0
5V_PRT2
Text Label 1800 3500 2    50   ~ 0
5V_PRT3
Text Label 1800 3700 2    50   ~ 0
5V_PRT5
Text Label 1800 3600 2    50   ~ 0
5V_PRT4
Text Label 1800 3800 2    50   ~ 0
5V_PRT6
Text Label 1800 3900 2    50   ~ 0
5V_PRT7
Wire Wire Line
	1100 2200 1100 2700
Wire Wire Line
	1750 2200 1750 2400
Wire Wire Line
	1900 1900 2150 1900
Wire Wire Line
	1900 850  2450 850 
Wire Wire Line
	3500 850  4050 850 
Wire Wire Line
	3500 1900 3750 1900
Wire Wire Line
	6450 3050 6450 3300
Wire Wire Line
	7500 3050 7500 3250
Wire Wire Line
	2200 6500 2200 6700
Wire Wire Line
	1550 6200 1550 6700
Wire Wire Line
	2300 6700 2300 6800
Wire Wire Line
	2200 6800 2300 6800
Wire Wire Line
	2200 7350 2200 7500
Wire Wire Line
	2850 7300 2850 7500
Wire Wire Line
	7050 5800 7150 5800
Wire Wire Line
	3250 1300 3250 1200
$Comp
L OARS:R R10
U 1 1
P 4600 5550
F 0 "R10" V 4500 5550 50  0000 C CNN
F 1 "12k" V 4700 5550 50  0000 C CNN
F 2 "" V 4530 5550 50  0001 C CNN
F 3 "~" H 4600 5550 50  0001 C CNN
	1    4600 5550
	0    1    1    0   
$EndComp
Wire Wire Line
	4450 5700 4450 5550
Wire Wire Line
	4700 5700 5000 5700
Connection ~ 5000 5700
Wire Wire Line
	4150 5900 4700 5900
Wire Wire Line
	4050 6000 4700 6000
NoConn ~ 1950 4100
NoConn ~ 1950 4150
NoConn ~ 1950 4200
NoConn ~ 1950 4250
NoConn ~ 1950 4300
NoConn ~ 1950 4350
NoConn ~ 1950 4400
NoConn ~ 1950 4450
NoConn ~ 1950 4500
NoConn ~ 1950 4000
NoConn ~ 1950 4050
$EndSCHEMATC
